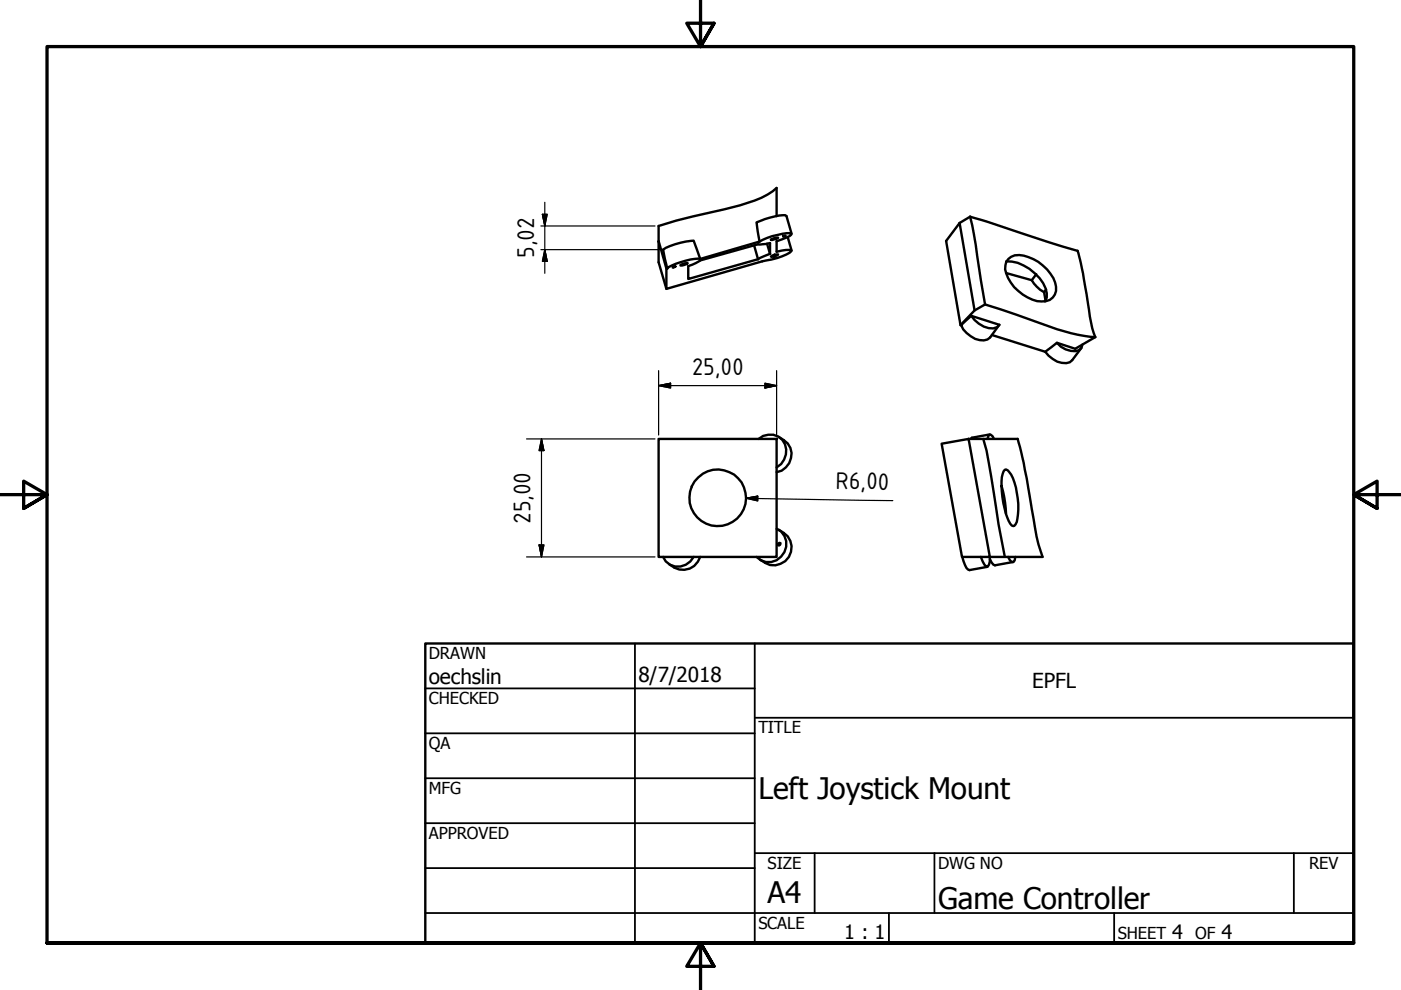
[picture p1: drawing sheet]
<svg xmlns="http://www.w3.org/2000/svg" width="297mm" height="210mm" viewBox="0 0 297 210" stroke-linecap="round" stroke-linejoin="round" font-family="sans-serif">
<!-- layer: Visible (ISO) -->
<g fill="none" stroke="#000" stroke-width=".51">
<path d="M141.5 56.9h-.2v4.3M142.6 56.7l.6-.2zM144.3 56.2l1.4-.4-.6 .4-.5 .1h-.3zM148.5 54.9a13.1 13.1 0 0 0-7 2M148.5 54.9l-1.4-3.9-2.8 .5a11.3 11.3 0 0 0-3.7 1.4l.9 4M159.9 52l.8 3M161 51.2a14.4 14.4 0 0 1 6.8-1.7v.3l-.4 .3-2.7 1.1v2.2a6.5 6.5 0 0 1 3.1-.3v.1a12.4 12.4 0 0 1-6.2 2.2l-20.3 5.8-1.7-5.6v-4.5l1.7 5.8M161 51.2l-12.5 3.7M162.6 51.7l.7 2.1M163.3 53.8l-2.6 1.2M163.3 53.8v-2.3l-.9 .2-1.7 .1-12.2 3.4-1 .6-1.6 .6v2.8l14.8-4.2M163.4 54.4l.8-.4 .8-.1-.5 .4z"/>
<path d="M163.4 50.8l.2-.1a1.45 1.45 0 0 1 1.4-.2l-1.4 .4zM164.1 54.6h.1M164.7 45.8v-6a13.6 13.6 0 0 1-4.7 2.7l-3.1 1-13.5 3.3-3.8 1.1v3.2M166.1 50.1l.5-.2zM167 50.3l.8 2.8M167.8 49.6l-1-3.8a3.2 3.2 0 0 0-2.5 .1l-2.1 .6-1.8 .7 .6 4M203.5 47.3l-2.9 3.8 3 17.8h.2M203.5 47.3l3.1 18.5-3 3.1M205.7 45.9l3.5 1.1 13.1 4.3 6.2 1.9 1.1 4.7 1.7 10.5 .9 3.1M205.7 45.9l1.2 6.1 2 12.6M205.7 45.9l-2.2 1.4M213.3 57.9l5.5 1.5"/>
<path d="M213.4 55.4a9.2 9.2 0 0 1 8.5 6.7v1l-.3 .8M213.8 54.9a3.2 3.2 0 0 1 3.2-.7 9.7 9.7 0 0 1 6.7 5.7 2.81 2.81 0 0 1-2.8 4 9.1 9.1 0 0 1-7.8-6.8l.3-1.6zM218.8 59.4a6.8 6.8 0 0 0 2.6 2.5M219.7 58.1l-.9 1.3M205.9 67l-2.1 1.9a5.6 5.6 0 0 0 4.8 3.3l.8-.2 .5-.5 1.9-2.5M205.9 67l6 1.9a2.55 2.55 0 0 1-3.3 .4l-1.1-.7-.9-.7zM208.9 64.6l12.4 4.2a35.8 35.8 0 0 0 10.9 2.7M208.9 64.6l-2.3 1.2M210.3 71l11.3 3.6M221.4 61.9l.3 1.8M221.8 61.4l-.4 .5M229.2 73.8l-1.9 2.6a2.71 2.71 0 0 1-3.1 .3l-1.9-1.3-.7-.8"/>
<path d="M229.5 73.1a1.75 1.75 0 0 1-2.5 1.3l-1.1-.3-1-.6-.8-.8-2.5 1.9M232.2 71.5l-4.2 2.4-3.9-1.2M139.6 93.1h25.1v25h-25.1zM160.8 93.1a3.5 3.5 0 0 1 4.7-.2 3.5 3.5 0 0 1 .7 4.5l-.6 1-.9 .7M165.1 92.6a4 4 0 0 1 2.6 4.5 3.8 3.8 0 0 1-3 3M199.6 94.1l5.8-1 4.5 25h-5.9zM205.4 93.1h10.4l.2 .7a181.7 181.7 0 0 1 3.5 18.2 28.7 28.7 0 0 0 1.5 6.1h-11.1v.9l-.5 1.1h-.3l-.4-.4-.7-1.6M208.5 93.1a116.1 116.1 0 0 1 2.7 14.6l1.8 10.4M209.4 93.1l.3-.9h.4l.3 .3 .4 .6M209.9 92.1l-3.8 .7-.3 .3M213 99.6l.3-.1a4 4 0 0 1 1.8 2.8 16.2 16.2 0 0 1 .5 8.4l-.5 .8h-.3a2.56 2.56 0 0 1-1.2-1.8 19.1 19.1 0 0 1-1-9.3zM140.6 118.1a3.5 3.5 0 0 0 3.2 2.1 3.5 3.5 0 0 0 3.3-2.1"/>
<path d="M148.5 118.1a3.9 3.9 0 0 1-6.6 1.6M164.7 112.1a3.7 3.7 0 0 1 1.3 5.5 3.7 3.7 0 0 1-5.6 .5M165 115.3l.2-.2 .3 .1-.1 .3-.2 .2-.3-.2zM165.1 112.3a4 4 0 0 1 2.6 4.7 3.9 3.9 0 0 1-6.5 1.7M204 118.1a5.6 5.6 0 0 0 1.2 2.6l.3 .2 3.9-.7M209.9 118.5l.3 .8 .7 .6 3.9-.7M212.3 103l.6 2.4 .4 3.5M213.7 118.1l.8 1.1h.4l.2-.4 .2-.7"/>
<circle cx="152.2" cy="105.6" r="6"/>
</g>
<!-- layer: Border (ANSI) -->
<path d="M148.5 -.1v10l-2.9-5h5.8l-2.9 5 2.9-5M0 104.9h10l-5-2.9v5.8l5-2.9-5 2.9M297 104.9h-10l5-2.9v5.8l-5-2.9 5 2.9M10 199.9v-190h277v190h-277h277M151.4 204.9l-2.9-5 2.9 5h-5.8l2.9-5v10" fill="none" stroke="#000" stroke-width=".7"/>
<!-- layer: Title (ANSI) -->
<g fill="none" stroke="#000" stroke-width=".38">
<path d="M134.6 136.4v63.5M160 136.4v63.5M90.2 146h69.8M90.2 155.5h69.8M160 152.2h127M90.2 165h69.8M90.2 174.5h69.8M90.2 193.6h196.8M90.2 184.1h69.8M160 180.9h127M172.7 180.9v12.7M188.5 193.6v6.3"/>
<path d="M198.1 180.9v12.7M236.2 193.6v6.3M274.3 180.9v12.7"/>
</g>
<path d="M90.2 136.4h196.8v63.5h-196.8z" fill="none" stroke="#000" stroke-width=".51"/>
<!-- layer: Dimension (ISO) -->
<g fill="none" stroke="#000" stroke-width=".25">
<path d="M114.7 47.9h24.2M114.7 52.9h25.1M115 45.4h1l-.5 2.5zM115.5 52.9l.5 2.5h-1zM115.5 42.9v15M139.6 78.6v13.6M164.7 78.6v13.6M111.6 93.1h27.3M114.8 93.1l.5 2.4h-1zM114.8 93.1v25M139.6 81.8l2.6-.5v1zM139.6 81.8h25.1"/>
<path d="M162.2 81.3l2.5 .5-2.5 .5zM111.6 118.1h27.3M114.3 115.5h1l-.5 2.6zM158.2 105.6l2.5-.4v1zM158.2 105.6l31.1 .5"/>
</g>
<g fill="#000" stroke="#000" stroke-width=".25">
<path d="M115 45.4l.5 2.5zM115 45.4h1l-.5 2.5zM115.5 52.9l.5 2.5zM115.5 52.9l.5 2.5h-1zM114.8 93.1l.5 2.4zM114.8 93.1l.5 2.4h-1zM139.6 81.8l2.6-.5zM139.6 81.8l2.6-.5v1zM162.2 82.3l2.5-.5zM162.2 81.3l2.5 .5-2.5 .5zM114.3 115.5l.5 2.6zM114.3 115.5h1l-.5 2.6z"/>
<path d="M158.2 105.6l2.5-.4zM158.2 105.6l2.5-.4v1z"/>
</g>
<g font-size="6.3">
<text x="160.8" y="169.3">Left Joystick Mount</text>
<text x="162.8" y="191.4">A4</text>
<text x="198.9" y="192.7">Game Controller</text>
</g>
<g font-size="5.5">
<text x="113.2" y="54.7" transform="rotate(-90 113.2 54.7)">5,02</text>
<text x="146.7" y="79.5">25,00</text>
<text x="177.2" y="103.7" transform="rotate(1 177.2 103.7)">R6,00</text>
<text x="112.5" y="111.1" transform="rotate(-90 112.5 111.1)">25,00</text>
</g>
<g font-size="4.4">
<text x="90.9" y="145.1">oechslin</text>
<text x="135.4" y="144.5">8/7/2018</text>
<text x="218.8" y="145.9">EPFL</text>
</g>
<g font-size="4.2">
<text x="179" y="199.2">1 : 1</text>
<text x="248.5" y="199.1">4</text>
<text x="259" y="199.1">4</text>
</g>
<g font-size="3.5">
<text x="90.9" y="139.7">DRAWN</text>
<text x="90.9" y="149.3">CHECKED</text>
<text x="160.8" y="155.5">TITLE</text>
<text x="90.9" y="158.8">QA</text>
<text x="90.9" y="168.3">MFG</text>
<text x="90.9" y="177.8">APPROVED</text>
<text x="162.8" y="184.2">SIZE</text>
<text x="198.9" y="184.2">DWG NO</text>
<text x="277.6" y="184.2">REV</text>
<text x="160.8" y="196.9">SCALE</text>
<text x="237" y="199.1">SHEET</text>
<text x="253.4" y="199.1">OF</text>
</g>
</svg>
